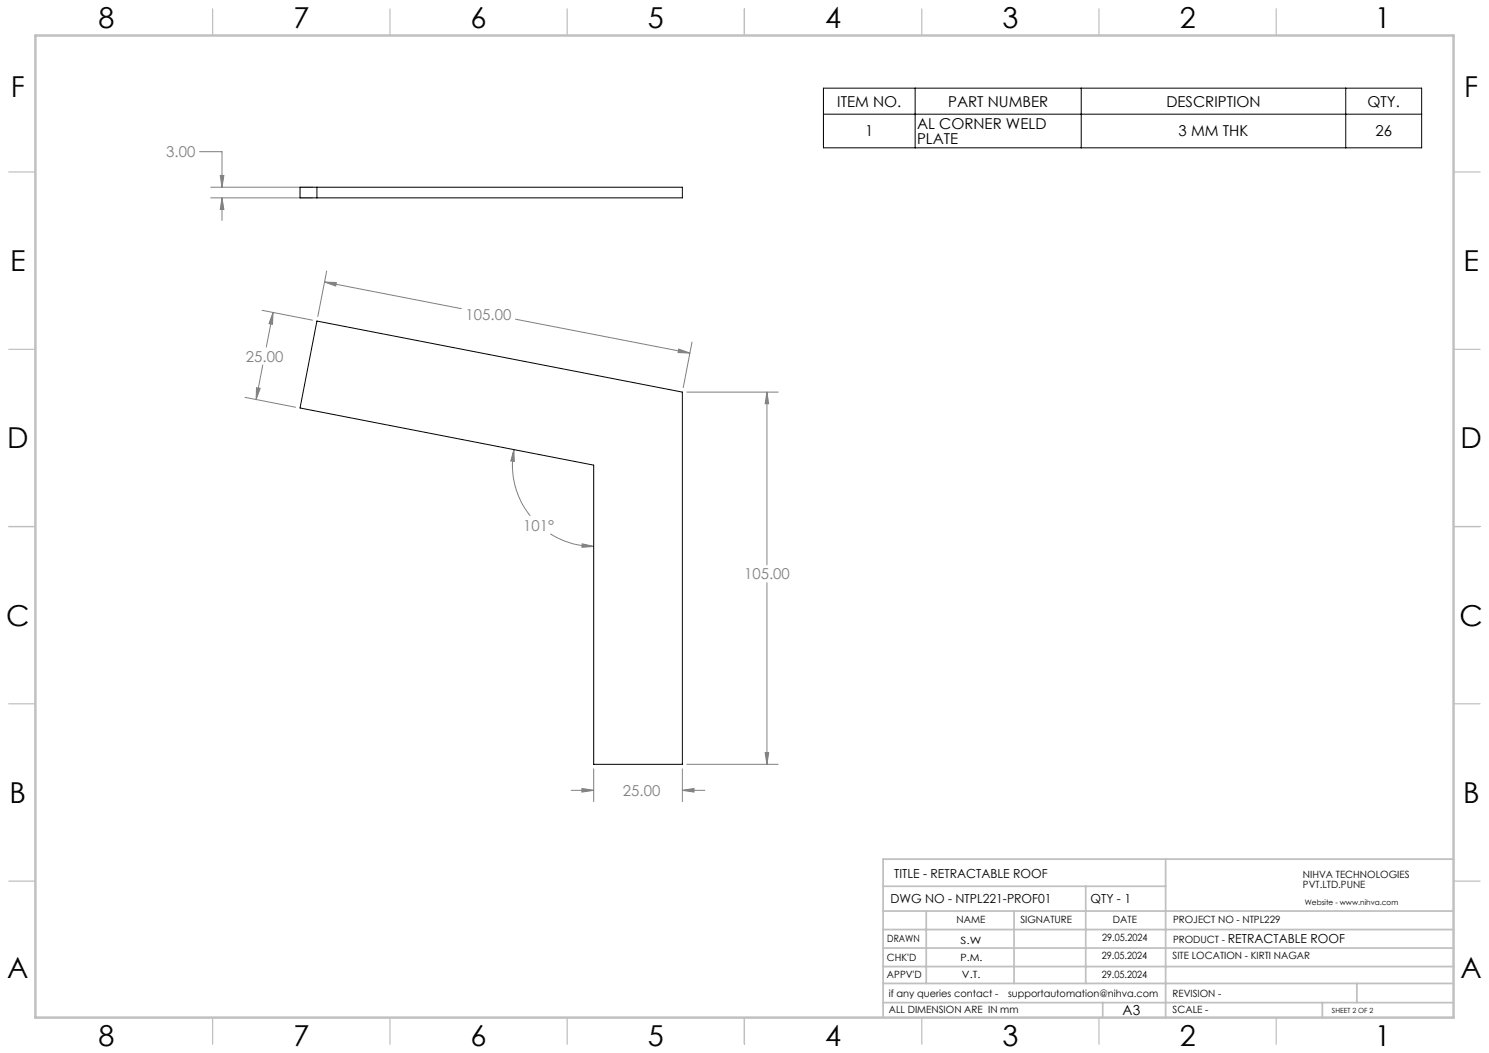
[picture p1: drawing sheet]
<svg xmlns="http://www.w3.org/2000/svg" width="420mm" height="297mm" viewBox="0 0 420 297" stroke-linecap="round" stroke-linejoin="round" font-family="sans-serif">
<g fill="none" stroke="#808080" stroke-width=".28">
<path d="M56.3 42.8h6.3v10M59.4 52.8h28.7M59.4 55.8h28.7M62.1 49.5h1l-.5 3.3zM62.6 55.8l.5 3.3h-1zM62.6 55.8v6.4M91.5 79.5l3.4 .2-.2 1zM91.5 79.5l38.6 7.6M92.1 76.4l-2.5 12.9M73.9 87.5l14.3 2.8M77 88.2l-.1 3.3-1-.2zM77 88.2l-1.9 9.7"/>
<path d="M145.4 90l49.2 9.6M191.5 98.5l3.1 1.1-3.3-.2zM195.2 96.5l-2.5 12.8M69.1 112.1l14.3 2.8M72.4 109.4l1 .1-1.2 3.2zM74.1 102.9l-1.9 9.8M193.7 110.6h25.8M216.3 110.6l.5 3.3h-1zM216.3 110.6v48.7M145 126.8l.1 3.4-1-.2zM145 126.8a23 23 0 0 0 4.6 18.7M155.2 150.6a23.2 23.2 0 0 0 12.3 3.5"/>
<path d="M164.2 153.4l3.3 .7-3.4 .3zM216.3 164.4v51.2M167.5 216.8v9.3M192.5 216.8v9.3M193.7 215.6h25.8M215.8 212.3h1l-.5 3.3zM161.1 222.9h6.4M164.1 222.4l3.4 .5-3.4 .5zM192.5 222.9h6.3M192.5 222.9l3.3-.5v1z"/>
</g>
<path d="M232.3 24.9h168.7v16.8h-168.7zM232.3 32.2h168.7M258.1 24.9v16.8M305 24.9v16.8M379.6 24.9v16.8" fill="none" stroke="#000" stroke-width=".28"/>
<g fill="none" stroke="#c0c0c0" stroke-width=".35">
<path d="M60 2.5v7.5M110 2.5v7.5M160 2.5v7.5M210 2.5v7.5M260 2.5v7.5M310 2.5v7.5M360 2.5v7.5M2.5 48.5h7.5M410 48.5h7.5M2.5 98.5h7.5M410 98.5h7.5M2.5 148.5h7.5"/>
<path d="M410 148.5h7.5M2.5 198.5h7.5M410 198.5h7.5M2.5 248.5h7.5M410 248.5h7.5M60 287v7.5M110 287v7.5M160 287v7.5M210 287v7.5M260 287v7.5M310 287v7.5M360 287v7.5"/>
</g>
<g fill="none" stroke="#c0c0c0" stroke-width=".5">
<path d="M249.1 257h160.9M249.1 250h79.7M261.3 257v20.4M286 257v20.4M306.2 250v27.4M328.8 242.3v44.7M410 242.3h-160.9v44.7M249.1 272.6h160.9M249.1 267.4h160.9M249.1 262.2h160.9M249.1 277.4h160.9M382.7 277.4v5.4"/>
<path d="M249.1 282.8h160.9M311 282.8v4.2M373 282.8v4.2"/>
</g>
<path d="M10 10h400v277h-400z" fill="none" stroke="#c0c0c0" stroke-width=".7"/>
<path d="M215.8 212.3h1l-.5 3.3zM216.3 110.6l.5 3.3h-1zM145 126.8l.1 3.4-1-.2zM164.2 153.4l3.3 .7-3.4 .3zM191.5 98.5l3.1 1.1-3.3-.2zM91.5 79.5l3.4 .2-.2 1zM77 88.2l-.1 3.3-1-.2zM72.4 109.4l1 .1-1.2 3.2zM164.1 222.4l3.4 .5-3.4 .5zM192.5 222.9l3.3-.5v1zM62.1 49.5h1l-.5 3.3zM62.6 55.8l.5 3.3h-1z" fill="#808080"/>
<path d="M84.6 52.8h107.9v3h-107.9zM89.4 52.8v3M89.4 90.6l103.1 20v105h-25v-84.4l-82.9-16.1z" fill="none" stroke="#000" stroke-width=".28"/>
<g font-size="8.1">
<text x="27.8" y="8">8</text>
<text x="82.8" y="8">7</text>
<text x="132.8" y="8">6</text>
<text x="182.8" y="8">5</text>
<text x="232.8" y="8">4</text>
<text x="282.8" y="8">3</text>
<text x="332.8" y="8">2</text>
<text x="387.8" y="8">1</text>
<text x="3" y="27.2">F</text>
<text x="413" y="27.2">F</text>
<text x="2.8" y="76.5">E</text>
<text x="412.8" y="76.5">E</text>
<text x="2" y="126.5">D</text>
<text x="412" y="126.5">D</text>
<text x="1.7" y="176.5">C</text>
<text x="411.7" y="176.5">C</text>
<text x="2.7" y="226.5">B</text>
<text x="412.7" y="226.5">B</text>
<text x="2" y="275.7">A</text>
<text x="412" y="275.7">A</text>
<text x="27.8" y="295">8</text>
<text x="82.8" y="295">7</text>
<text x="132.8" y="295">6</text>
<text x="182.8" y="295">5</text>
<text x="232.8" y="295">4</text>
<text x="282.8" y="295">3</text>
<text x="332.8" y="295">2</text>
<text x="387.8" y="295">1</text>
</g>
<g font-size="4.2">
<text x="236.2" y="30">ITEM NO.</text>
<text x="267.4" y="30">PART NUMBER</text>
<text x="329" y="30">DESCRIPTION</text>
<text x="385.7" y="30">QTY.</text>
<text x="244" y="38.5">1</text>
<text x="258.7" y="36.4">AL CORNER WELD</text>
<text x="258.7" y="40.5">PLATE</text>
<text x="332.5" y="38.5">3 MM THK</text>
<text x="388" y="38.5">26</text>
</g>
<g font-size="4.2" fill="#808080">
<text x="46.9" y="44.4">3.00</text>
<text x="131.3" y="90.1">105.00</text>
<text x="69.4" y="102">25.00</text>
<text x="147.6" y="149.6">101°</text>
<text x="209.9" y="163.4">105.00</text>
<text x="175.7" y="224.5">25.00</text>
</g>
<text font-size="3.9" x="316.7" y="286.4">A3</text>
<g font-size="3.5">
<text x="252.2" y="247.7">TITLE - RETRACTABLE ROOF</text>
<text x="251.2" y="254.8">DWG NO - NTPL221-PROF01</text>
<text x="307.6" y="254.8">QTY - 1</text>
<text x="346.3" y="266.1">RETRACTABLE ROOF</text>
</g>
<g font-size="2.8">
<text x="367.5" y="247.7">NIHVA TECHNOLOGIES</text>
<text x="367.5" y="250.5">PVT.LTD.PUNE</text>
<text x="269.8" y="260.4">NAME</text>
<text x="287.8" y="260.4">SIGNATURE</text>
<text x="313.9" y="260.5">DATE</text>
<text x="330.9" y="260.5">PROJECT NO - NTPL229</text>
<text x="250.3" y="265.7">DRAWN</text>
<text x="270.9" y="266.1">S.W</text>
<text x="310.9" y="265.5">29.05.2024</text>
<text x="330.9" y="266.1">PRODUCT -</text>
<text x="250.2" y="271.1">CHK'D</text>
<text x="250.2" y="275.8">APPV'D</text>
<text x="270.9" y="271.1">P.M.</text>
<text x="271.3" y="275.8">V.T.</text>
<text x="310.8" y="270.6">29.05.2024</text>
<text x="310.8" y="275.8">29.05.2024</text>
<text x="330.7" y="270.6">SITE LOCATION - KIRTI NAGAR</text>
<text x="250.7" y="281.1">if any queries contact -</text>
<text x="284.3" y="281.1">supportautomation@nihva.com</text>
<text x="330.7" y="281.1">REVISION -</text>
<text x="250.7" y="285.6">ALL DIMENSION ARE IN mm</text>
<text x="330.7" y="285.6">SCALE -</text>
</g>
<text font-size="2.1" x="368.1" y="255.1">Website - www.nihva.com</text>
<text font-size="2" x="375.7" y="285.6">SHEET 2 OF 2</text>
</svg>
